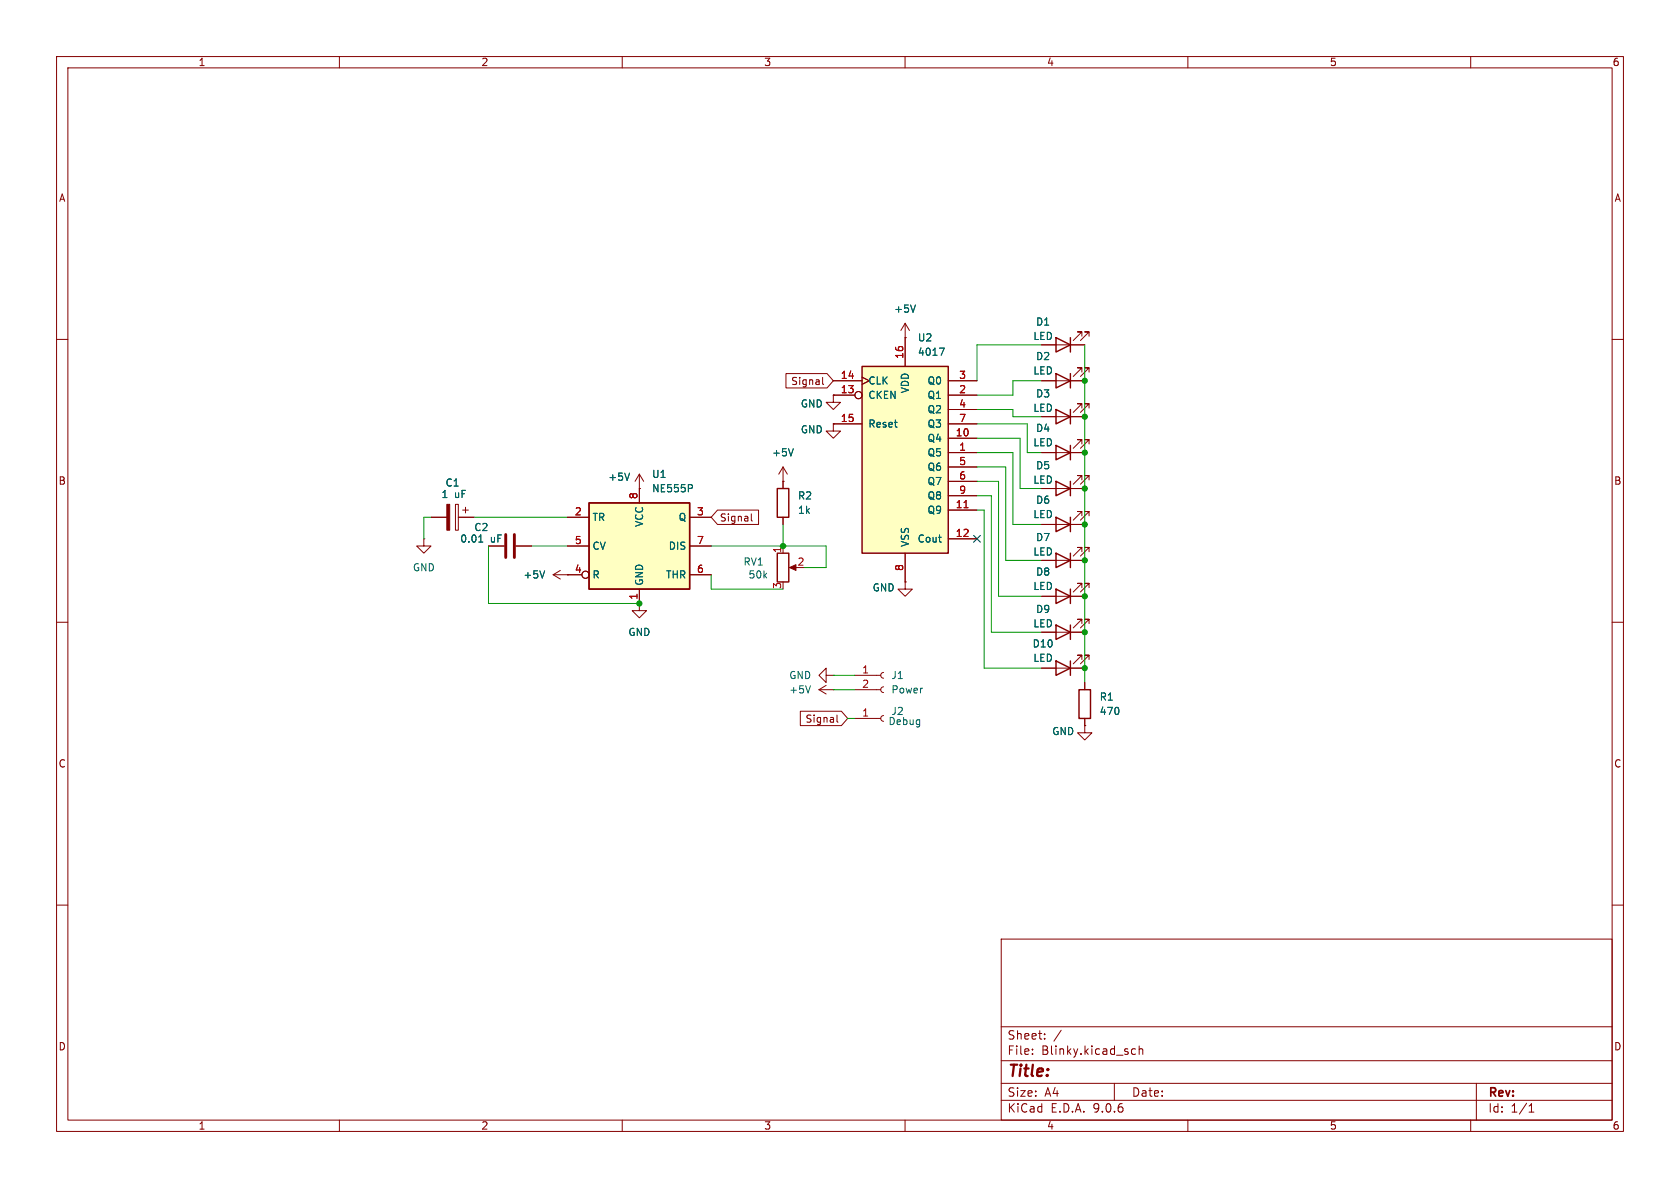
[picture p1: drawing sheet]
<svg xmlns="http://www.w3.org/2000/svg" width="297mm" height="210mm" viewBox="0 0 297 210" stroke-linecap="round" stroke-linejoin="round" font-family="sans-serif">
<g fill="none" stroke="#840000" stroke-width=".18">
<path d="M10 10h277v190h-277zM12 12h273v186h-273zM60 10v2M110 10v2M160 10v2M210 10v2M260 10v2M160 59.7h.1M160 57.2l-.7 1.2M160 57.2l.8 1.2M160 57.2v2.5M191.3 59.4v-.7h-.8h.8l-1.6 1.5"/>
<path d="M192.5 59.4v-.7h-.7h.7l-1.5 1.5M10 60h2M184.1 73.7h7.7M184.1 61h7.7M184.1 67.3h7.7M191.3 72.1v-.7h-.8h.8l-1.6 1.5M191.3 65.8v-.8h-.8h.8l-1.6 1.5M191.3 78.5v-.8h-.8h.8l-1.6 1.5M192.5 72.1v-.7h-.7h.7l-1.5 1.5M192.5 65.8v-.8h-.7h.7l-1.5 1.5M192.5 78.5v-.8h-.7h.7l-1.5 1.5M285 60h2"/>
<path d="M113 86.4h.1M113 83.8l-.7 1.3M113 83.8l.8 1.3M113 83.8v2.6M184.1 92.7h7.7M184.1 99.1h7.7M184.1 86.4h7.7M184.1 80h7.7M191.3 91.2v-.8h-.8h.8l-1.6 1.5M191.3 97.5v-.7h-.8h.8l-1.6 1.5M191.3 84.8v-.7h-.8h.8l-1.6 1.5M192.5 91.2v-.8h-.7h.7l-1.5 1.5"/>
<path d="M192.5 97.5v-.7h-.7h.7l-1.5 1.5M192.5 84.8v-.7h-.7h.7l-1.5 1.5M10 110h2M146 119.4v-1.3l-1.2 1.3 1.2 1.3v-1.3h1.3M147.3 119.4h.1M184.1 118.1h7.7M184.1 105.4h7.7M184.1 111.8h7.7M191.3 116.6v-.8h-.8h.8l-1.6 1.5M191.3 103.9v-.8h-.8h.8l-1.6 1.5M191.3 110.2v-.7h-.8h.8l-1.6 1.5M192.5 116.6v-.8h-.7h.7l-1.5 1.5"/>
<path d="M192.5 103.9v-.8h-.7h.7l-1.5 1.5M192.5 110.2v-.7h-.7h.7l-1.5 1.5M285 110h2M191.8 128.3v1.2h1.2l-1.2 1.3-1.3-1.3h1.3M191.8 128.3h.1M191.8 120.7v1.2M191.8 127v1.3M10 160h2M177 166h108v32h-108zM285 160h2M60 198v2M110 198v2"/>
<path d="M160 198v2M177 194.5h108M177 191.5h108M177 187.5h108M177 181.5h108M182.5 186.3v.1M182.5 185.5v.1M184.7 183.6v.1M184.7 182.8v.1M187.6 182.1l-1.3 2M197 191.5v3M200.1 186.3l.2 .1 .4-.1"/>
<path d="M200.7 185.5l-.4-.1-.2 .1M201.4 185.5l.2-.1 .4 .1v.9M201.4 184.9v1.5M210 198v2M260 198v2M261 191.5v6.5M270.3 196.6h.9M270.3 195.5l.4-.4v1.5"/>
</g>
<g fill="none" stroke="#840000" stroke-width=".25">
<path d="M186.7 59.7l2.5 1.3-2.5 1.2zM189.2 59.7v2.5M186.7 72.4l2.5 1.3-2.5 1.2zM186.7 66l2.5 1.3-2.5 1.3zM186.7 78.7l2.5 1.3-2.5 1.3zM189.2 66v2.6M189.2 72.4v2.5M189.2 78.7v2.6M186.7 91.4l2.5 1.3-2.5 1.3zM186.7 97.8l2.5 1.3-2.5 1.2zM186.7 85.1l2.5 1.3-2.5 1.2zM189.2 85.1v2.5"/>
<path d="M189.2 91.4v2.6M189.2 97.8v2.5M186.7 116.8l2.5 1.3-2.5 1.3zM186.7 104.1l2.5 1.3-2.5 1.3zM186.7 110.5l2.5 1.3-2.5 1.2zM189.2 104.1v2.6M189.2 110.5v2.5M189.2 116.8v2.6M190.8 121.9h2v5.1h-2z"/>
</g>
<path d="M161.8 53.9l-.4 1.3M111.3 83.6l-.4 1.3" fill="none" stroke="#006464" stroke-width=".18"/>
<path d="M104.1 88.9h17.8v15.2h-17.8z" fill="#ffffc2"/>
<path d="M104.1 88.9h17.8v15.2h-17.8z" fill="none" stroke="#840000" stroke-width=".25"/>
<g fill="none" stroke="#840000" stroke-width=".18">
<path d="M147.3 69.9v1.2h1.3l-1.3 1.3-1.3-1.3h1.3M147.3 69.9h.1M100.3 91.4h3.8M100.3 96.5h3.8M113 86.4v2.5M121.9 91.4h3.8M121.9 96.5h3.8M100.3 101.6h2.6M113 104.1v2.6M121.9 101.6h3.8M151.1 119.4h4.6M156.2 118.9l-.3 .1-.2 .4 .2 .3 .3 .2"/>
<path d="M160 102.9v1.2h1.3l-1.3 1.3-1.3-1.3h1.3M160 102.9h.1M144.8 121.9h2.5M144.8 121.9l1.2 .8M146 121.2l-1.2 .7M147.3 121.9h.1M151.1 121.9h4.6M151.1 127h4.6M156.2 121.4l-.3 .2-.2 .3 .2 .4 .3 .1M156.2 126.5l-.3 .1-.2 .4 .2 .4 .3 .1"/>
<circle cx="103.5" cy="101.6" r=".63"/>
</g>
<path d="M122.3 85.7l.1 .2-.1 .4M143.3 121.2l-.4 1.3" fill="none" stroke="#006464" stroke-width=".18"/>
<path d="M152.4 64.8h15.2v33h-15.2z" fill="#ffffc2"/>
<path d="M152.4 64.8h15.2v33h-15.2zM137.4 86.4h2v5h-2zM137.4 97.8h2v5.1h-2z" fill="none" stroke="#840000" stroke-width=".25"/>
<g fill="none" stroke="#840000" stroke-width=".18">
<path d="M160 59.7h.1M160 59.7v5.1M138.9 66h7.3l1.1 1.3-1.1 1.3h-7.3zM145.4 66.7v1.1l.2 .2M147.3 74.9v1.3h1.3l-1.3 1.3-1.3-1.3h1.3M147.3 74.9h.1M147.3 69.9h.1M147.3 67.3h5.1M147.3 69.9h3.8M147.3 74.9h5.1M152.4 66.7l1.3 .6-1.3 .6M167.6 67.3h5.1"/>
<path d="M167.6 69.9h5.1M167.6 74.9h5.1M167.6 72.4h5.1M167.6 77.5h5.1M184.1 67.3h2.6M184.1 73.7h2.6M184.1 61h2.6M189.2 67.3h2.6M189.2 73.7h2.6M189.2 61h2.6M74.9 95.3v1.2h1.3l-1.3 1.3-1.2-1.3h1.2M74.9 95.3h.1"/>
<path d="M76.2 91.4h2.8M80.5 89.2h.5v4.5h-.5zM81 91.4h2.8M81.8 90.2h1M82.3 89.7v1M91.2 96.5h2.8M100.3 96.5h3.8M100.3 91.4h3.8M113 86.4h.1M113 86.4v2.5M121.9 96.5h3.8M121.9 91.4h3.8"/>
<path d="M126.8 90.2h7.3v2.5h-7.3l-1.1-1.3zM132.8 90.8v1.1l.2 .2M138.4 85.1h.1M138.4 82.6v3.8M138.4 91.4v1.3M138.4 96.5v1.3M138.4 82.6l-.7 1.2M138.4 82.6l.8 1.2M160 97.8v5.1M167.6 80h5.1M167.6 82.6h5.1M167.6 85.1h5.1"/>
<path d="M167.6 87.6h5.1M167.6 90.2h5.1M167.6 95.3h5.1M184.1 80h2.6M184.1 86.4h2.6M184.1 99.1h2.6M184.1 92.7h2.6M189.2 80h2.6M189.2 86.4h2.6M189.2 99.1h2.6M189.2 92.7h2.6M97.8 101.6l1.3 .8"/>
<path d="M97.8 101.6h5.1M99.1 100.8l-1.3 .8M100.3 101.6h.1M113 106.7v1.3h1.3l-1.3 1.2-1.2-1.2h1.2M113 106.7h.1M113 104.1v2.6M121.9 101.6h3.8M140 100.3h1M160 102.9h.1M184.1 111.8h2.6M184.1 118.1h2.6M184.1 105.4h2.6"/>
<path d="M189.2 111.8h2.6M189.2 118.1h2.6M189.2 105.4h2.6M141.5 125.7h7.2l1.2 1.3-1.2 1.3h-7.2zM148 126.4v1.1l.1 .2M191.8 128.3h.1M191.8 120.7v1.2M191.8 127v1.3"/>
<circle cx="151.8" cy="69.8" r=".63"/>
<circle cx="103.5" cy="101.6" r=".63"/>
</g>
<path d="M170.4 89.8h.7" fill="none" stroke="#a90000" stroke-width=".18"/>
<path d="M161.8 53.9l-.4 1.3M140.2 79.3l-.4 1.3M166.1 61.5h.8l-.5 1.3M84.6 95.8h.8M84.9 94.7l.1-.1v1.2M111.3 83.6l-.4 1.3M122.3 85.7l.1 .2-.1 .4M96.3 100.9l-.4 1.3" fill="none" stroke="#006464" stroke-width=".18"/>
<path d="M89.4 94.5v4.1M90.9 94.5v4.1" fill="none" stroke="#840000" stroke-width=".51"/>
<g fill="#840000" stroke="#840000" stroke-width=".18">
<path d="M79 89.2h.5v4.5h-.5z"/>
<path d="M139.6 100.3l1.1-.5v1z"/>
</g>
<g fill="none" stroke="#009600" stroke-width=".18">
<path d="M172.7 77.5h7.6v8.9h3.8M172.7 74.9h8.9v5.1h2.5M172.7 72.4h6.4v1.3h5M184.1 67.3h-5v2.6h-6.4M184.1 61h-11.4v6.3M191.8 61v59.7M76.2 91.4h-1.3v3.9M83.8 91.4h16.5M86.4 96.5v10.2h26.6M94 96.5h6.3M125.7 96.5h20.3v3.8h-3.8M138.4 92.7v3.8"/>
<path d="M172.7 85.1h3.8v20.3h7.6M172.7 90.2h1.3v27.9h10.1M172.7 87.6h2.6v24.2h8.8M172.7 80h6.4v12.7h5M172.7 82.6h5.1v16.5h6.3M125.7 101.6v2.5h12.7M147.3 119.4h3.8M147.3 121.9h3.8M149.9 127h1.2"/>
</g>
<path d="M172.1 94.6l1.2 1.3M173.3 94.6l-1.2 1.3" fill="none" stroke="#000084" stroke-width=".18"/>
<g fill="#009600" stroke="#009600" stroke-width=".18">
<circle cx="191.8" cy="73.7" r=".46"/>
<circle cx="191.8" cy="67.3" r=".46"/>
<circle cx="191.8" cy="80" r=".46"/>
<circle cx="191.8" cy="86.4" r=".46"/>
<circle cx="191.8" cy="111.8" r=".46"/>
<circle cx="191.8" cy="105.4" r=".46"/>
<circle cx="191.8" cy="99.1" r=".46"/>
<circle cx="191.8" cy="92.7" r=".46"/>
<circle cx="191.8" cy="118.1" r=".46"/>
<circle cx="138.4" cy="96.5" r=".46"/>
<circle cx="113" cy="106.7" r=".46"/>
</g>
<text font-size="2.8" fill="#840000" x="178" y="190.9">Title:</text>
<g font-size="2.1" fill="#840000">
<text x="178" y="184">Sheet:</text>
<text x="178" y="186.7">File:</text>
<text x="184.1" y="186.7">Blinky.kicad_sch</text>
<text x="178" y="196.9">KiCad</text>
<text x="178" y="194.1">Size:</text>
<text x="184.7" y="194.1">A4</text>
<text x="185.7" y="196.9">E.D.A.</text>
<text x="193.3" y="196.9">9.0.6</text>
<text x="200" y="194.1">Date:</text>
<text x="263" y="194.3">Rev:</text>
<text x="263" y="196.9">Id:</text>
<text x="267.1" y="196.9">1/1</text>
</g>
<g font-size="1.8" fill="#840000">
<text x="35" y="11.9">1</text>
<text x="85" y="11.9">2</text>
<text x="135" y="11.9">3</text>
<text x="185" y="11.9">4</text>
<text x="235" y="11.9">5</text>
<text x="285" y="11.9">6</text>
<text x="10.3" y="35.9">A</text>
<text x="285.3" y="35.9">A</text>
<text x="139.8" y="68.3">Signal</text>
<text x="10.3" y="85.9">B</text>
<text x="285.3" y="85.9">B</text>
<text x="127.2" y="92.4">Signal</text>
<text x="86.7" y="96.1">uF</text>
<text x="142.3" y="128">Signal</text>
<text x="10.3" y="135.9">C</text>
<text x="285.3" y="135.9">C</text>
<text x="10.3" y="185.9">D</text>
<text x="285.3" y="185.9">D</text>
<text x="35" y="199.9">1</text>
<text x="85" y="199.9">2</text>
<text x="135" y="199.9">3</text>
<text x="185" y="199.9">4</text>
<text x="235" y="199.9">5</text>
<text x="285" y="199.9">6</text>
</g>
<g font-size="1.8" fill="#006464">
<text x="158" y="55.5">+5V</text>
<text x="183.1" y="57.8">D1</text>
<text x="162.2" y="60.6">U2</text>
<text x="162.2" y="63.1">4017</text>
<text x="182.6" y="60.3">LED</text>
<text x="183.1" y="63.9">D2</text>
<text x="153.4" y="68.2">CLK</text>
<text x="153.4" y="70.7">CKEN</text>
<text x="160.9" y="69.6" transform="rotate(-90 160.9 69.6)">VDD</text>
<text x="163.9" y="68.2">Q0</text>
<text x="163.9" y="70.7">Q1</text>
<text x="182.6" y="66.4">LED</text>
<text x="183.1" y="70.5">D3</text>
<text x="141.5" y="72.2">GND</text>
<text x="141.5" y="76.8">GND</text>
<text x="153.4" y="75.8">Reset</text>
<text x="163.9" y="73.3">Q2</text>
<text x="163.9" y="75.8">Q3</text>
<text x="182.6" y="73">LED</text>
<text x="183.1" y="76.6">D4</text>
<text x="136.4" y="80.9">+5V</text>
<text x="163.9" y="78.3">Q4</text>
<text x="163.9" y="80.9">Q5</text>
<text x="163.9" y="83.4">Q6</text>
<text x="182.6" y="79.1">LED</text>
<text x="183.1" y="83.2">D5</text>
<text x="78" y="88.2">1</text>
<text x="78.7" y="86.2">C1</text>
<text x="80.3" y="88.2">uF</text>
<text x="107.4" y="85.2">+5V</text>
<text x="115.2" y="84.7">U1</text>
<text x="115.2" y="87.2">NE555P</text>
<text x="141" y="88.5">R2</text>
<text x="163.9" y="86">Q7</text>
<text x="163.9" y="88.5">Q8</text>
<text x="182.6" y="85.7">LED</text>
<text x="183.1" y="89.3">D6</text>
<text x="83.7" y="94.1">C2</text>
<text x="104.6" y="92.3">TR</text>
<text x="113.9" y="93.2" transform="rotate(-90 113.9 93.2)">VCC</text>
<text x="119.9" y="92.3">Q</text>
<text x="141" y="91">1k</text>
<text x="163.9" y="91">Q9</text>
<text x="182.6" y="91.8">LED</text>
<text x="183.1" y="95.9">D7</text>
<text x="72.9" y="101.2">GND</text>
<text x="81.3" y="96.1">0.01</text>
<text x="104.6" y="97.4">CV</text>
<text x="118.1" y="97.4">DIS</text>
<text x="131.3" y="100.2">RV1</text>
<text x="160.9" y="96.8" transform="rotate(-90 160.9 96.8)">VSS</text>
<text x="162.1" y="96.1">Cout</text>
<text x="182.6" y="98.4">LED</text>
<text x="183.1" y="102">D8</text>
<text x="92.4" y="102.5">+5V</text>
<text x="104.6" y="102.5">R</text>
<text x="113.9" y="103.6" transform="rotate(-90 113.9 103.6)">GND</text>
<text x="117.6" y="102.5">THR</text>
<text x="132.2" y="102.5">50k</text>
<text x="154.2" y="104.7">GND</text>
<text x="182.6" y="104.5">LED</text>
<text x="111" y="112.6">GND</text>
<text x="182.6" y="111.1">LED</text>
<text x="183.1" y="108.6">D9</text>
<text x="182.5" y="114.7">D10</text>
<text x="182.6" y="117.2">LED</text>
<text x="139.4" y="120.2">GND</text>
<text x="139.4" y="122.8">+5V</text>
<text x="157.5" y="120.2">J1</text>
<text x="157.5" y="122.8">Power</text>
<text x="194.3" y="124.1">R1</text>
<text x="157" y="128.4">Debug</text>
<text x="157.5" y="126.6">J2</text>
<text x="185.9" y="130.1">GND</text>
<text x="194.3" y="126.6">470</text>
</g>
<g font-size="1.8" fill="#a90000">
<text x="159.8" y="63.5" transform="rotate(-90 159.8 63.5)">16</text>
<text x="148.5" y="67.1">14</text>
<text x="148.5" y="69.6">13</text>
<text x="169.5" y="67.1">3</text>
<text x="169.5" y="69.6">2</text>
<text x="148.5" y="74.7">15</text>
<text x="168.9" y="77.2">10</text>
<text x="169.5" y="72.1">4</text>
<text x="169.5" y="74.7">7</text>
<text x="169.5" y="79.8">1</text>
<text x="169.5" y="82.3">5</text>
<text x="112.8" y="88.3" transform="rotate(-90 112.8 88.3)">8</text>
<text x="168.9" y="89.9">11</text>
<text x="169.5" y="84.8">6</text>
<text x="169.5" y="87.4">9</text>
<text x="101.5" y="91.2">2</text>
<text x="123.1" y="91.2">3</text>
<text x="168.9" y="95">12</text>
<text x="101.5" y="96.3">5</text>
<text x="101.5" y="101.3">4</text>
<text x="123.1" y="96.3">7</text>
<text x="123.1" y="101.3">6</text>
<text x="138.2" y="97.9" transform="rotate(-90 138.2 97.9)">1</text>
<text x="140.9" y="100.1">2</text>
<text x="159.8" y="101" transform="rotate(-90 159.8 101)">8</text>
<text x="112.8" y="106.1" transform="rotate(-90 112.8 106.1)">1</text>
<text x="138.2" y="104.2" transform="rotate(-90 138.2 104.2)">3</text>
<text x="152.3" y="119.1">1</text>
<text x="152.3" y="121.7">2</text>
<text x="152.3" y="126.7">1</text>
</g>
</svg>
